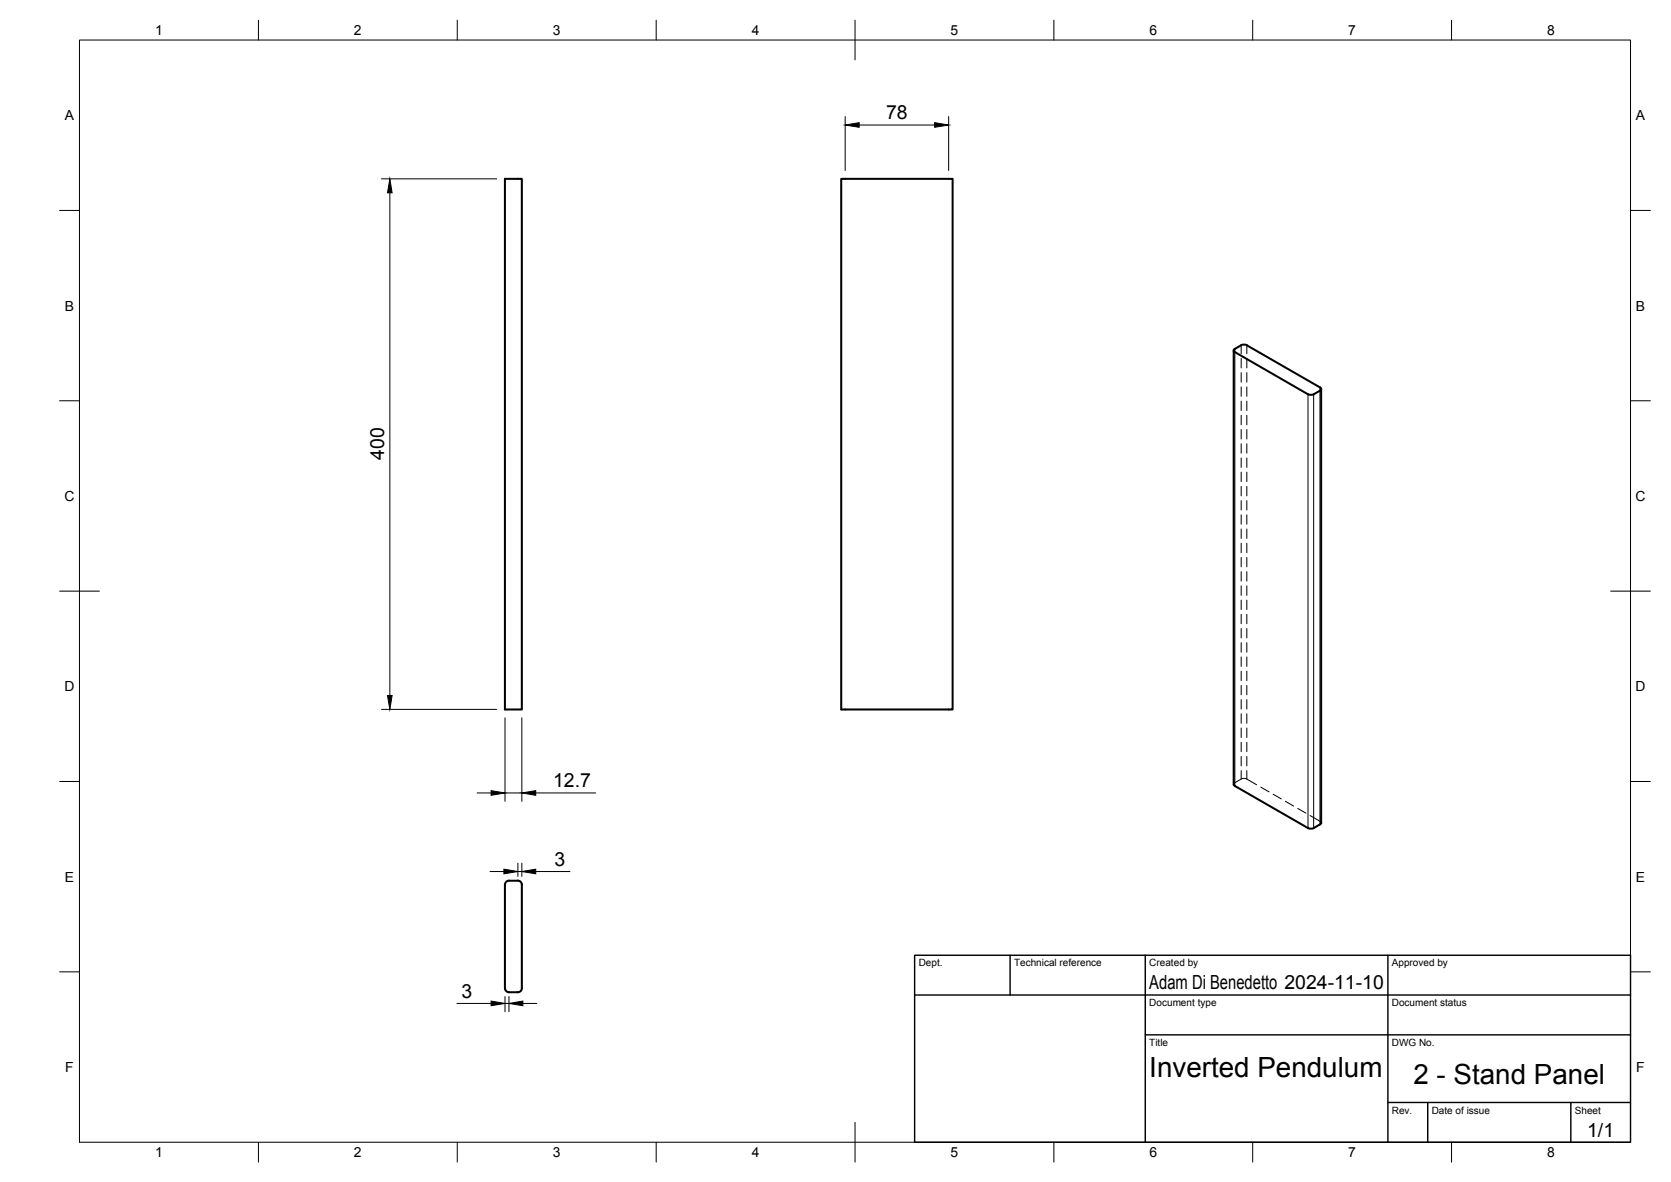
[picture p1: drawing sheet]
<svg xmlns="http://www.w3.org/2000/svg" width="420mm" height="297mm" viewBox="0 0 420 297" stroke-linecap="round" stroke-linejoin="round" font-family="sans-serif">
<!-- layer: Visible -->
<path d="M127 44.9h4.2v133.4h-4.2zM211.5 44.9h28v133.4h-28zM310.2 88.1v109l.3 .4 18.4 10.6 .7 .2 .7-.2 1.8-1 .1-.3M331.9 97.4l-18.4-10.7-1.1-.1-2.1 1.3v.4l.2 .2 18.4 10.6 1.1 .1 1.9-1M331.9 97.3l.3 .4-.3 .5M332.2 97.8v109M127.3 221.6l.7-.3h2.2a1.01 1.01 0 0 1 1 1v26a1.01 1.01 0 0 1-1 1.1h-2.2a1.04 1.04 0 0 1-1-1v-26.1z" fill="none" stroke="#000" stroke-width=".51"/>
<!-- layer: Hidden -->
<path d="M310.2 197.1l.3-.4 1.6-.9 .8-.2 .6 .2 2.5 1.4M317 197.8l2.1 1.2M320.1 199.6l2.1 1.2M323.2 201.4l2.1 1.2M326.3 203.2l2.1 1.2M329.4 204.9l2.5 1.5 .3 .4" fill="none" stroke="#000" stroke-width=".25"/>
<!-- layer: Visible Narrow -->
<path d="M310.5 88.5v109M328.9 99.1v109M330.3 99.1v109M331.9 98.2v109" fill="none" stroke="#000" stroke-width=".25"/>
<!-- layer: Hidden Narrow -->
<g fill="none" stroke="#000" stroke-width=".25">
<path d="M310.5 87.7v.8M312.1 86.8v2.1M312.1 90.1v2.4M312.1 93.6v2.4M312.1 97.2v2.4M313.5 86.8v2.1M313.5 90.1v2.4M313.5 93.6v2.4M313.5 97.2v2.4M331.9 97.4v.8M312.1 100.8v2.4M312.1 104.4v2.4"/>
<path d="M312.1 107.9v2.4M312.1 111.5v2.4M312.1 115.1v2.4M312.1 118.6v2.4M313.5 100.8v2.4M313.5 104.4v2.4M313.5 107.9v2.4M313.5 111.5v2.4M313.5 115.1v2.4M313.5 118.6v2.4M312.1 122.2v2.4M312.1 125.8v2.4"/>
<path d="M312.1 129.4v2.3M312.1 132.9v2.4M312.1 136.5v2.4M313.5 122.2v2.4M313.5 125.8v2.4M313.5 129.4v2.3M313.5 132.9v2.4M313.5 136.5v2.4M312.1 140.1v2.4M312.1 143.7v2.3M312.1 147.2v2.4M312.1 150.8v2.4"/>
<path d="M312.1 154.4v2.3M312.1 158v2.3M313.5 140.1v2.4M313.5 143.7v2.3M313.5 147.2v2.4M313.5 150.8v2.4M313.5 154.4v2.3M313.5 158v2.3M312.1 161.5v2.4M312.1 165.1v2.4M312.1 168.7v2.4M312.1 172.2v2.4"/>
<path d="M312.1 175.8v2.4M312.1 179.4v2.4M313.5 161.5v2.4M313.5 165.1v2.4M313.5 168.7v2.4M313.5 172.2v2.4M313.5 175.8v2.4M313.5 179.4v2.4M312.1 183v2.3M312.1 186.5v2.4M312.1 190.1v2.4M312.1 193.7v2.1"/>
<path d="M313.5 183v2.3M313.5 186.5v2.4M313.5 190.1v2.4M313.5 193.7v2.1"/>
</g>
<!-- layer: BORDER -->
<g fill="none" stroke="#000" stroke-width=".25">
<path d="M20 10.1h390v276.9h-390zM65 5.1v5M115 5.1v5M165 5.1v5M215 5.1v10M265 5.1v5M315 5.1v5M365 5.1v5M15 52.9h5M410 52.9h5M15 100.7h5M410 100.7h5"/>
<path d="M15 148.6h10M405 148.6h10M15 196.4h5M410 196.4h5M15 244.2h5M410 244.2h5M65 287v5M115 287v5M165 287v5M215 282.1v9.9M265 287v5M315 287v5"/>
<path d="M365 287v5"/>
</g>
<!-- layer: TITLEBLOCK -->
<path d="M230 240.1h180v46.9h-180zM230 250h180M254 240.1v9.9M288 240.1v46.9M349 240.1v46.9M288 260.1h122M349 277.1h61M359 277.1v9.9M395 277.1v9.9" fill="none" stroke="#000" stroke-width=".36"/>
<!-- layer: FD_Dimensions -->
<g fill="none" stroke="#000" stroke-width=".25">
<path d="M212.5 29.3v13.5M216 31.4h19M238.5 29.3v13.5M95.9 44.9h29M98 48.5v126.3M95.9 178.3h29M120 199.3h3.5M127 180.4v21M127 199.3h4.2M131.2 180.4v21M134.7 199.3h15.1M123.2 219h3.5"/>
<path d="M130.2 216.9v3.3M130.2 219h1M131.2 216.9v3.3M134.7 219h8.6M114.9 252.2h8.6M127 250.4v3.9M127 252.2h1M128 250.4v3.9M131.5 252.2h3.5"/>
</g>
<path d="M212.5 31.4l3.5-.6v1.2zM235 30.8l3.5 .6-3.5 .6zM98 44.9l.6 3.6h-1.2zM97.4 174.8h1.2l-.6 3.5zM123.5 198.7l3.5 .6-3.5 .6zM131.2 199.3l3.5-.6v1.2zM126.7 218.4l3.5 .6-3.5 .6zM131.2 219l3.5-.6v1.2zM123.5 251.6l3.5 .6-3.5 .5zM128 252.2l3.5-.6v1.1z" fill="#000" stroke="#000" stroke-width=".25"/>
<g font-size="7">
<text x="289" y="270.6">Inverted Pendulum</text>
<text x="355.4" y="272.3">2 - Stand Panel</text>
</g>
<g font-size="4.9">
<text x="222.8" y="30">78</text>
<text x="96.6" y="115.6" transform="rotate(-90 96.6 115.6)">400</text>
<text x="139.1" y="197.9">12.7</text>
<text x="139.4" y="217.6">3</text>
<text x="116.1" y="250.7">3</text>
<text x="289" y="248.5">Adam Di Benedetto 2024-11-10</text>
<text x="399.1" y="285.7">1/1</text>
</g>
<g font-size="3.5">
<text x="39" y="8.8">1</text>
<text x="89" y="8.8">2</text>
<text x="139" y="8.8">3</text>
<text x="189" y="8.8">4</text>
<text x="239" y="8.8">5</text>
<text x="289" y="8.8">6</text>
<text x="339" y="8.8">7</text>
<text x="389" y="8.8">8</text>
<text x="16.3" y="30.2">A</text>
<text x="411.3" y="30.2">A</text>
<text x="16.3" y="78">B</text>
<text x="411.3" y="78">B</text>
<text x="16.2" y="125.9">C</text>
<text x="411.2" y="125.9">C</text>
<text x="16.2" y="173.7">D</text>
<text x="411.2" y="173.7">D</text>
<text x="16.3" y="221.6">E</text>
<text x="411.3" y="221.6">E</text>
<text x="16.4" y="269.4">F</text>
<text x="411.4" y="269.4">F</text>
<text x="39" y="290.8">1</text>
<text x="89" y="290.8">2</text>
<text x="139" y="290.8">3</text>
<text x="189" y="290.8">4</text>
<text x="239" y="290.8">5</text>
<text x="289" y="290.8">6</text>
<text x="339" y="290.8">7</text>
<text x="389" y="290.8">8</text>
</g>
<g font-size="2.5">
<text x="231" y="242.9">Dept.</text>
<text x="255" y="242.9">Technical reference</text>
<text x="289" y="242.9">Created by</text>
<text x="350" y="242.9">Approved by</text>
<text x="289" y="252.8">Document type</text>
<text x="350" y="252.8">Document status</text>
<text x="289" y="262.9">Title</text>
<text x="350" y="262.9">DWG No.</text>
<text x="350" y="279.9">Rev.</text>
<text x="360" y="279.9">Date of issue</text>
<text x="396" y="279.9">Sheet</text>
</g>
</svg>
